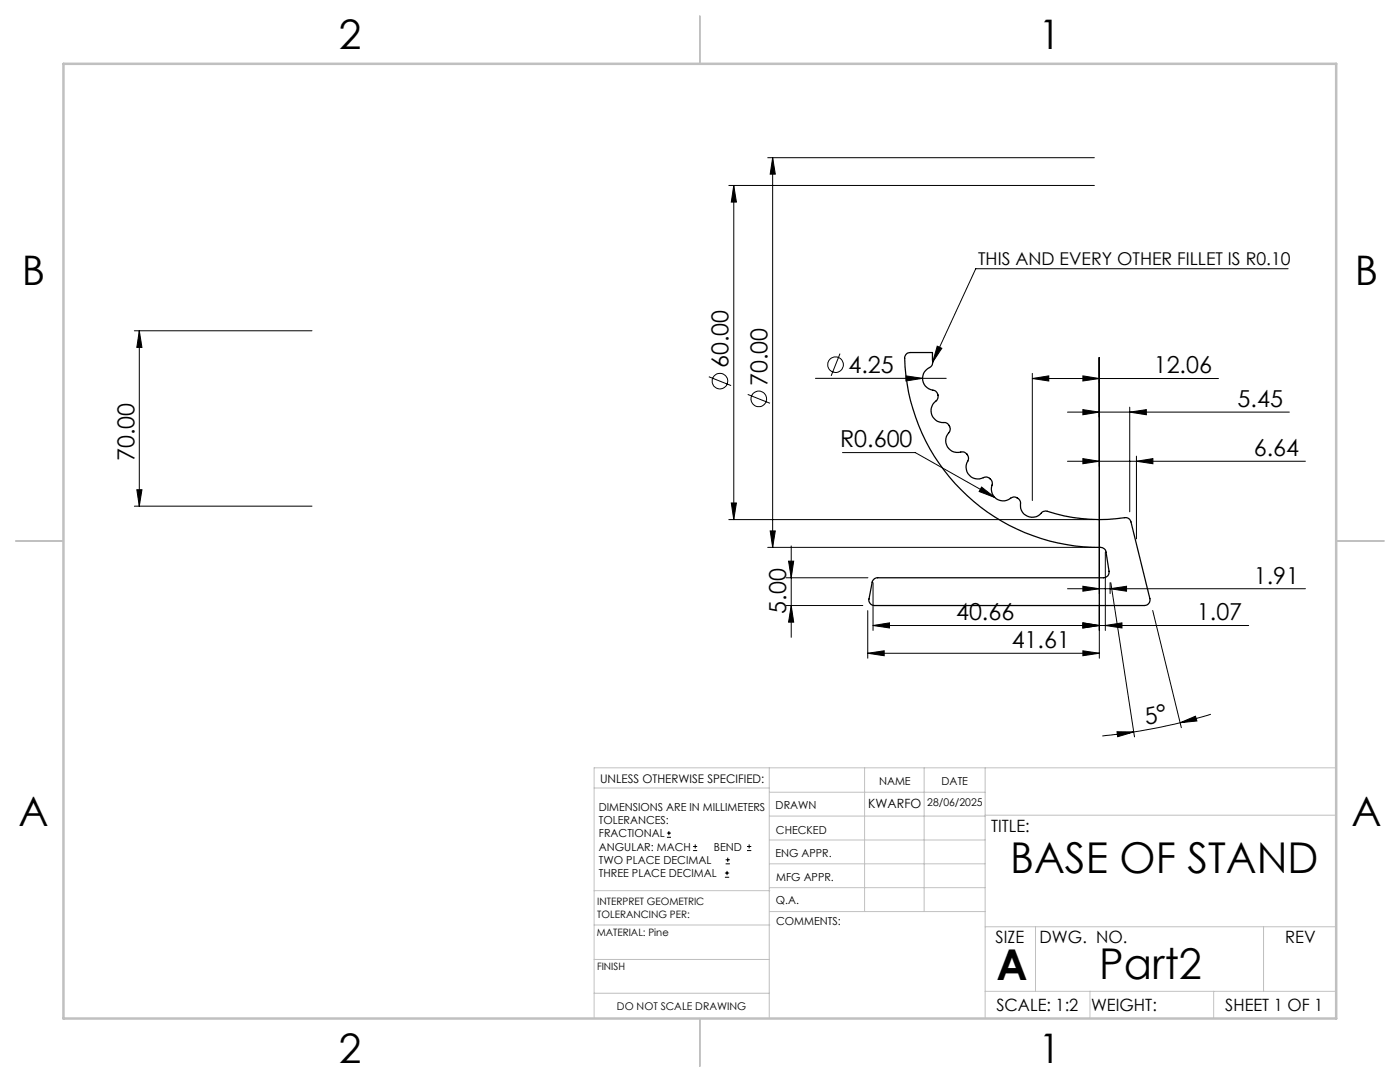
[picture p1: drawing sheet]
<svg xmlns="http://www.w3.org/2000/svg" width="279mm" height="216mm" viewBox="0 0 279 216" stroke-linecap="round" stroke-linejoin="round" font-family="sans-serif">
<path d="M180.8 70.7l.4-.3 .4-.1h4.5v1.2a1.53 1.53 0 0 1-1 2.1 2.4 2.4 0 0 0-.9 2.7 2.4 2.4 0 0 0 2.3 1.6 1.33 1.33 0 0 1 .3 2.1 2.4 2.4 0 0 0-.8 2.9 2.4 2.4 0 0 0 2.7 1.4 1.33 1.33 0 0 1 .6 2.1 2.42 2.42 0 0 0-.1 2.9 2.42 2.42 0 0 0 2.9 .9 1.28 1.28 0 0 1 1 1.8 2.41 2.41 0 0 0 .5 3 2.41 2.41 0 0 0 3 .2 1.32 1.32 0 0 1 1.4 1.6 2.41 2.41 0 0 0 1 2.8 2.41 2.41 0 0 0 3-.3 1.26 1.26 0 0 1 1.7 1.2 2.41 2.41 0 0 0 1.5 2.6 2.41 2.41 0 0 0 2.9-1l.4-.1a51.1 51.1 0 0 0 10.8 1.7l5.2-.4a1.1 1.1 0 0 1 1.2 .8l3.8 15.4a1.12 1.12 0 0 1-1.1 1.3h-53.9a1.11 1.11 0 0 1-1.1-1.3l.7-3.3a1.11 1.11 0 0 1 1.1-.9h45a1.11 1.11 0 0 0 1.1-1.3l-.6-3.8a1.1 1.1 0 0 0-1.1-1 38.7 38.7 0 0 1-39-38.2z" fill="none" stroke="#000" stroke-width=".25"/>
<g fill="none" stroke="#000" stroke-width=".2">
<path d="M145.5 37h72.9M146.4 37v66.7M146.4 37l.6 3.3h-1.1zM153.2 31.5h65.2M154.2 31.5v77.7M154.2 31.5l.5 3.2h-1zM257.1 53.6h-62.4l-8.6 18.7M26.8 66h35.5M27.8 66v35M27.8 66l.5 3.3h-1zM141.5 75.2l4.4 1.7M149.2 78.7l4.5 1.8"/>
<path d="M162.7 75.5h26.1M167.6 70.6l-1.7 4.4M180.8 75l3.3 .5-3.3 .5zM187 69.1l1 .4-1.9 2.8zM206 75.5l3.3-.5v1zM206 74.5v25.4M206 75.5h37.2M216.1 75l3.3 .5-3.3 .5zM219.4 71.3v60M27.3 97.7h1l-.5 3.3zM168.1 90.3h14.6l15.8 9M195.9 97.2l2.6 2.1-3.1-1.2z"/>
<path d="M213 82.2h44.3M213 92h47.5M216.1 81.7l3.3 .5-3.3 .6zM216.1 91.5l3.3 .5-3.3 .5zM225.5 82.2l3.3-.5v1.1zM225.5 81.2v20.9M226.8 92l3.3-.5v1zM226.8 91v16.5M26.8 101h35.5M145.5 103.7h72.9M145.9 100.4h1.1l-.6 3.3zM153.2 109.2h65.2"/>
<path d="M153.7 105.9h1l-.5 3.3zM156.9 115.3h16.3M157.4 112h1l-.5 3.3zM157.9 108.9v18.3M174.2 116.3v9.5M213 117.5h47.5M216.1 117l3.3 .5-3.3 .5zM220.6 110.2v15.6M221.5 117.5l3.3-.5v1zM221.5 116.3v2.2M221.7 116.3l4.7 30.7M156.9 120.8h15.3"/>
<path d="M157.9 120.8l.5 3.3h-1zM173.2 130.4l3.3-.5v.9zM173.2 121.8v9.5M173.2 130.4h46.2M174.2 124.8l3.3-.5v1zM174.2 124.8h75M216.1 124.3l3.3 .5-3.3 .5zM216.1 129.9l3.3 .5-3.3 .4zM220.6 124.8l3.3-.5v1zM230 121.8l5.8 23.4M222.9 146h3.4l-3.2 1zM226.3 146l-6.3 .9"/>
<path d="M235.5 144.2l3.1-1.3 .3 1zM235.5 144.2l-4.6 1-4.6 .8M241.7 142.5l-6.2 1.7M133.1 167.1h.8M133.1 166.2h.8M133.5 165.8v.9M138.3 169.7h.8M138.3 168.9h.8M138.7 168.5v.8M144.7 175h.8M144.7 174.2h.8M144.8 172.4h.9"/>
<path d="M144.8 171.6h.9M145.1 173.8v.8M145.2 171.1v.9M149.1 169.7h.8M149.1 168.9h.8M149.5 168.5v.8"/>
<circle cx="143.7" cy="76.1" r="1.55"/>
<circle cx="151.4" cy="79.6" r="1.55"/>
<circle cx="166.8" cy="72.8" r="1.55"/>
</g>
<g fill="none" stroke="#c0c0c0" stroke-width=".2">
<path d="M118.6 157.2h34.9M153.5 153.2v50M153.5 158.1h43.1M172.5 153.2v28.7M184.4 153.2v28.7M196.6 153.2v50M266.7 153.2h-148.1v50M118.6 177.7h35M153.5 167.6h43.1M153.5 162.8h43.1M153.5 172.4h43.1M153.5 177.1h43.1"/>
<path d="M196.6 162.7h70.1M118.6 198.2h34.9M118.6 191.5h34.9M118.6 184.6h35M153.6 181.9h43M196.6 197.8h70.1M196.6 184.9h70.1M206.7 184.9v12.9M217.5 197.8v5.4M242.2 197.8v5.4M252.2 184.9v12.9"/>
</g>
<path d="M139.7 3.2v9.5M3.1 107.9h9.6M266.7 107.9h9.5M139.7 203.2v9.6" fill="none" stroke="#c0c0c0" stroke-width=".25"/>
<path d="M12.7 12.7h254v190.5h-254z" fill="none" stroke="#c0c0c0" stroke-width=".5"/>
<g fill="#000">
<path d="M180.8 75l3.3 .5-3.3 .5zM187 69.1l1 .4-1.9 2.8z"/>
<path d="M153.7 105.9h1l-.5 3.3zM154.2 31.5l.5 3.2h-1zM145.9 100.4h1.1l-.6 3.3zM146.4 37l.6 3.3h-1.1zM27.3 97.7h1l-.5 3.3zM27.8 66l.5 3.3h-1z"/>
<path d="M157.4 112h1l-.5 3.3zM157.9 120.8l.5 3.3h-1z"/>
<path d="M216.1 117l3.3 .5-3.3 .5zM221.5 117.5l3.3-.5v1zM216.1 81.7l3.3 .5-3.3 .6zM225.5 82.2l3.3-.5v1.1zM216.1 91.5l3.3 .5-3.3 .5zM226.8 92l3.3-.5v1zM216.1 124.3l3.3 .5-3.3 .5zM220.6 124.8l3.3-.5v1zM195.9 97.2l2.6 2.1-3.1-1.2z"/>
<path d="M216.1 124.3l3.3 .5-3.3 .5zM174.2 124.8l3.3-.5v1zM216.1 129.9l3.3 .5-3.3 .4zM173.2 130.4l3.3-.5v.9zM216.1 75l3.3 .5-3.3 .5zM206 75.5l3.3-.5v1z"/>
<path d="M222.9 146h3.4l-3.2 1zM235.5 144.2l3.1-1.3 .3 1z"/>
</g>
<g font-size="8.5">
<text x="201.6" y="174.2">BASE OF STAND</text>
<text x="198.9" y="195.5">A</text>
<text x="219.4" y="195.4">Part2</text>
</g>
<g font-size="8.1">
<text x="67.6" y="9.7">2</text>
<text x="207.3" y="9.7">1</text>
<text x="4.4" y="57">B</text>
<text x="270.4" y="57">B</text>
<text x="3.7" y="164.9">A</text>
<text x="269.7" y="164.9">A</text>
<text x="67.6" y="212.2">2</text>
<text x="207.3" y="212.2">1</text>
</g>
<g font-size="4.7">
<text x="145.4" y="73.5" transform="rotate(-90 145.4 73.5)">60.00</text>
<text x="153.2" y="77" transform="rotate(-90 153.2 77)">70.00</text>
<text x="169.3" y="74.5">4.25</text>
<text x="230.3" y="74.5">12.06</text>
<text x="247" y="81.2">5.45</text>
<text x="167.7" y="89.2">R0.600</text>
<text x="26.8" y="92" transform="rotate(-90 26.8 92)">70.00</text>
<text x="250.2" y="91">6.64</text>
<text x="250.2" y="116.4">1.91</text>
<text x="156.9" y="122.5" transform="rotate(-90 156.9 122.5)">5.00</text>
<text x="190.8" y="123.8">40.66</text>
<text x="238.9" y="123.8">1.07</text>
<text x="201.9" y="129.3">41.61</text>
<text x="228.7" y="144.6" transform="rotate(-11 228.7 144.6)">5°</text>
</g>
<text font-size="3.5" x="195.2" y="52.8">THIS AND EVERY OTHER FILLET IS R0.10</text>
<g font-size="3.4">
<text x="197.8" y="166">TITLE:</text>
<text x="198.7" y="188.1">SIZE</text>
<text x="207.5" y="188.1">DWG. NO.</text>
<text x="256.5" y="188.2">REV</text>
<text x="198.8" y="201.7">SCALE: 1:2</text>
<text x="217.7" y="201.8">WEIGHT:</text>
<text x="244.5" y="201.7">SHEET 1 OF 1</text>
</g>
<text font-size="2.5" x="173.3" y="161.3">KWARFO</text>
<text font-size="2.4" x="119.8" y="156.2">UNLESS OTHERWISE SPECIFIED:</text>
<g font-size="2.2">
<text x="119.5" y="161.8">DIMENSIONS ARE IN MILLIMETERS</text>
<text x="154.8" y="161.4">DRAWN</text>
<text x="175.4" y="156.6">NAME</text>
<text x="187.9" y="156.7">DATE</text>
<text x="119.5" y="164.4">TOLERANCES:</text>
<text x="119.5" y="167.1">FRACTIONAL</text>
<text x="154.9" y="166.3">CHECKED</text>
<text x="119.5" y="169.7">ANGULAR: MACH</text>
<text x="119.5" y="172.4">TWO PLACE DECIMAL</text>
<text x="142.5" y="169.7">BEND</text>
<text x="154.8" y="171">ENG APPR.</text>
<text x="119.5" y="175">THREE PLACE DECIMAL</text>
<text x="154.9" y="175.7">MFG APPR.</text>
<text x="154.9" y="180.4">Q.A.</text>
<text x="154.9" y="184.6">COMMENTS:</text>
</g>
<g font-size="2.1">
<text x="185" y="160.7">28/06/2025</text>
<text x="123.1" y="201.6">DO NOT SCALE DRAWING</text>
</g>
<g font-size="2">
<text x="119.2" y="180.6">INTERPRET GEOMETRIC</text>
<text x="119.2" y="183.1">TOLERANCING PER:</text>
<text x="119.1" y="186.7">MATERIAL: Pine</text>
<text x="119.1" y="193.5">FINISH</text>
</g>
</svg>
